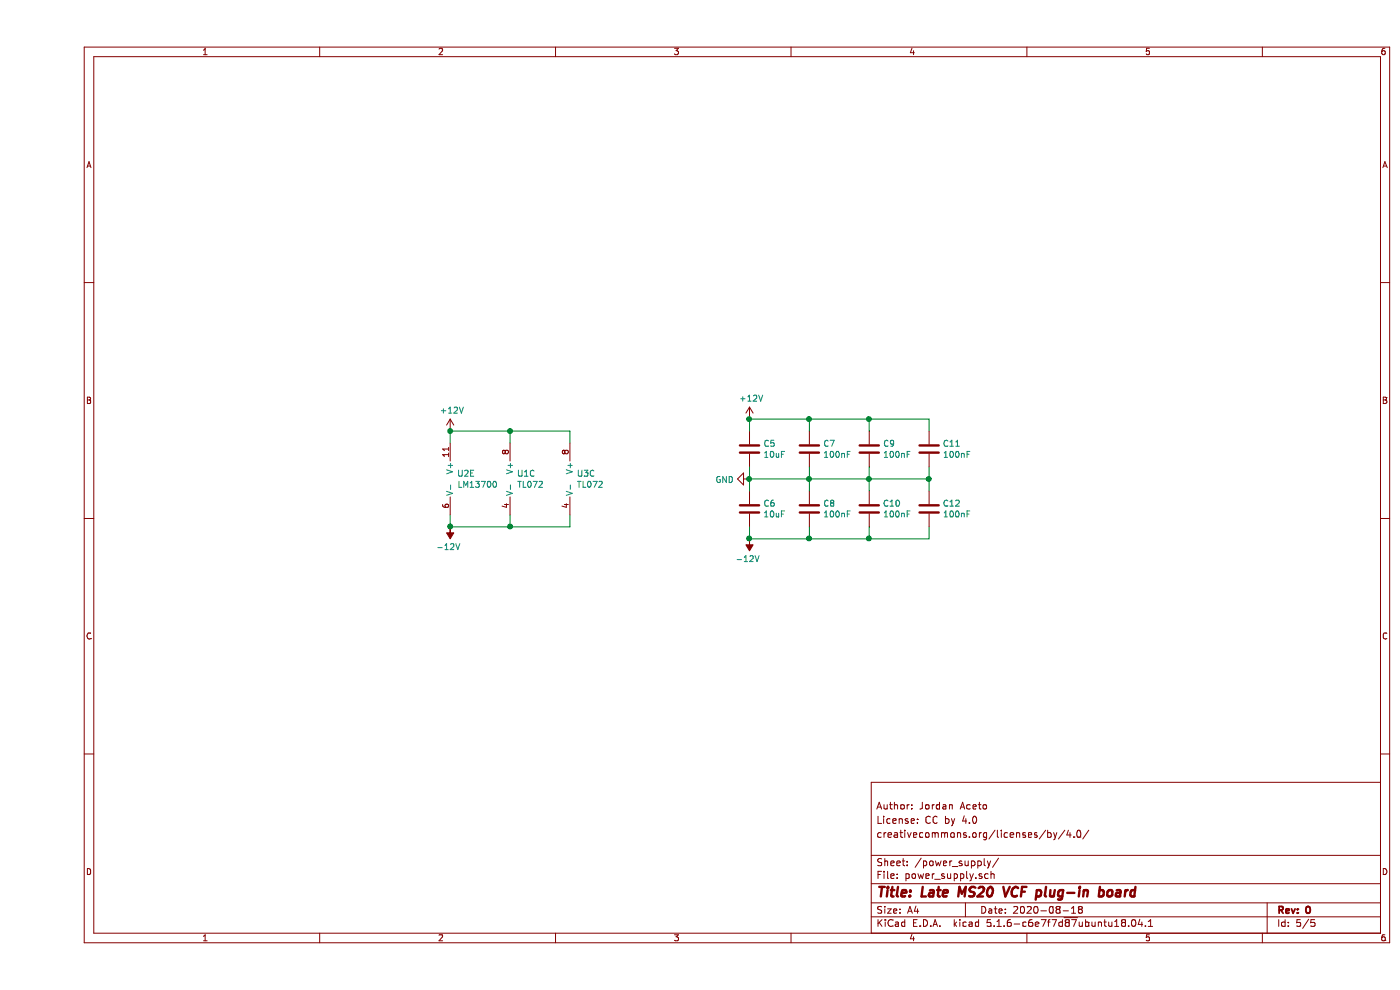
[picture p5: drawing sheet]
EESchema Schematic File Version 4
EELAYER 30 0
EELAYER END
$Descr A4 11693 8268
encoding utf-8
Sheet 5 5
Title "Late MS20 VCF plug-in board"
Date "2020-08-18"
Rev "0"
Comp ""
Comment1 "creativecommons.org/licenses/by/4.0/"
Comment2 "License: CC by 4.0"
Comment3 "Author: Jordan Aceto"
Comment4 ""
$EndDescr
$Comp
L Amplifier_Operational:LM13700 U2
U 5 1
P 3550 4000
F 0 "U2" H 3508 4046 50  0000 L CNN
F 1 "LM13700" H 3508 3955 50  0000 L CNN
F 2 "Package_SO:SOIC-16_3.9x9.9mm_P1.27mm" H 3250 4025 50  0001 C CNN
F 3 "http://www.ti.com/lit/ds/symlink/lm13700.pdf" H 3250 4025 50  0001 C CNN
	5    3550 4000
	1    0    0    -1  
$EndComp
$Comp
L Amplifier_Operational:TL072 U3
U 3 1
P 4550 4000
F 0 "U3" H 4508 4046 50  0000 L CNN
F 1 "TL072" H 4508 3955 50  0000 L CNN
F 2 "Package_SO:SOIC-8_3.9x4.9mm_P1.27mm" H 4550 4000 50  0001 C CNN
F 3 "http://www.ti.com/lit/ds/symlink/tl071.pdf" H 4550 4000 50  0001 C CNN
	3    4550 4000
	1    0    0    -1  
$EndComp
$Comp
L Amplifier_Operational:TL072 U1
U 3 1
P 4050 4000
F 0 "U1" H 4008 4046 50  0000 L CNN
F 1 "TL072" H 4008 3955 50  0000 L CNN
F 2 "Package_SO:SOIC-8_3.9x4.9mm_P1.27mm" H 4050 4000 50  0001 C CNN
F 3 "http://www.ti.com/lit/ds/symlink/tl071.pdf" H 4050 4000 50  0001 C CNN
	3    4050 4000
	1    0    0    -1  
$EndComp
Wire Wire Line
	3450 3600 3450 3700
Wire Wire Line
	3950 3700 3950 3600
Connection ~ 3950 3600
Wire Wire Line
	3950 3600 3450 3600
Wire Wire Line
	4450 3700 4450 3600
Wire Wire Line
	4450 3600 3950 3600
Wire Wire Line
	3450 4400 3450 4300
Wire Wire Line
	3950 4300 3950 4400
Connection ~ 3950 4400
Wire Wire Line
	3950 4400 3450 4400
Wire Wire Line
	4450 4300 4450 4400
Wire Wire Line
	4450 4400 3950 4400
$Comp
L power:+12V #PWR025
U 1 1
P 3450 3600
F 0 "#PWR025" H 3450 3450 50  0001 C CNN
F 1 "+12V" H 3465 3773 50  0000 C CNN
F 2 "" H 3450 3600 50  0001 C CNN
F 3 "" H 3450 3600 50  0001 C CNN
	1    3450 3600
	1    0    0    -1  
$EndComp
Connection ~ 3450 3600
$Comp
L power:-12V #PWR026
U 1 1
P 3450 4400
F 0 "#PWR026" H 3450 4500 50  0001 C CNN
F 1 "-12V" H 3465 4573 50  0000 C CNN
F 2 "" H 3450 4400 50  0001 C CNN
F 3 "" H 3450 4400 50  0001 C CNN
	1    3450 4400
	-1   0    0    1   
$EndComp
Connection ~ 3450 4400
$Comp
L Device:C C7
U 1 1
P 6450 3750
F 0 "C7" H 6565 3796 50  0000 L CNN
F 1 "100nF" H 6565 3705 50  0000 L CNN
F 2 "Capacitor_SMD:C_0805_2012Metric_Pad1.15x1.40mm_HandSolder" H 6488 3600 50  0001 C CNN
F 3 "~" H 6450 3750 50  0001 C CNN
	1    6450 3750
	1    0    0    -1  
$EndComp
$Comp
L Device:C C5
U 1 1
P 5950 3750
F 0 "C5" H 6065 3796 50  0000 L CNN
F 1 "10uF" H 6065 3705 50  0000 L CNN
F 2 "Capacitor_SMD:C_0805_2012Metric_Pad1.15x1.40mm_HandSolder" H 5988 3600 50  0001 C CNN
F 3 "~" H 5950 3750 50  0001 C CNN
	1    5950 3750
	1    0    0    -1  
$EndComp
$Comp
L Device:C C6
U 1 1
P 5950 4250
F 0 "C6" H 6065 4296 50  0000 L CNN
F 1 "10uF" H 6065 4205 50  0000 L CNN
F 2 "Capacitor_SMD:C_0805_2012Metric_Pad1.15x1.40mm_HandSolder" H 5988 4100 50  0001 C CNN
F 3 "~" H 5950 4250 50  0001 C CNN
	1    5950 4250
	1    0    0    -1  
$EndComp
$Comp
L Device:C C8
U 1 1
P 6450 4250
F 0 "C8" H 6565 4296 50  0000 L CNN
F 1 "100nF" H 6565 4205 50  0000 L CNN
F 2 "Capacitor_SMD:C_0805_2012Metric_Pad1.15x1.40mm_HandSolder" H 6488 4100 50  0001 C CNN
F 3 "~" H 6450 4250 50  0001 C CNN
	1    6450 4250
	1    0    0    -1  
$EndComp
$Comp
L Device:C C9
U 1 1
P 6950 3750
F 0 "C9" H 7065 3796 50  0000 L CNN
F 1 "100nF" H 7065 3705 50  0000 L CNN
F 2 "Capacitor_SMD:C_0805_2012Metric_Pad1.15x1.40mm_HandSolder" H 6988 3600 50  0001 C CNN
F 3 "~" H 6950 3750 50  0001 C CNN
	1    6950 3750
	1    0    0    -1  
$EndComp
$Comp
L Device:C C10
U 1 1
P 6950 4250
F 0 "C10" H 7065 4296 50  0000 L CNN
F 1 "100nF" H 7065 4205 50  0000 L CNN
F 2 "Capacitor_SMD:C_0805_2012Metric_Pad1.15x1.40mm_HandSolder" H 6988 4100 50  0001 C CNN
F 3 "~" H 6950 4250 50  0001 C CNN
	1    6950 4250
	1    0    0    -1  
$EndComp
$Comp
L Device:C C11
U 1 1
P 7450 3750
F 0 "C11" H 7565 3796 50  0000 L CNN
F 1 "100nF" H 7565 3705 50  0000 L CNN
F 2 "Capacitor_SMD:C_0805_2012Metric_Pad1.15x1.40mm_HandSolder" H 7488 3600 50  0001 C CNN
F 3 "~" H 7450 3750 50  0001 C CNN
	1    7450 3750
	1    0    0    -1  
$EndComp
$Comp
L Device:C C12
U 1 1
P 7450 4250
F 0 "C12" H 7565 4296 50  0000 L CNN
F 1 "100nF" H 7565 4205 50  0000 L CNN
F 2 "Capacitor_SMD:C_0805_2012Metric_Pad1.15x1.40mm_HandSolder" H 7488 4100 50  0001 C CNN
F 3 "~" H 7450 4250 50  0001 C CNN
	1    7450 4250
	1    0    0    -1  
$EndComp
Wire Wire Line
	5950 3500 5950 3600
Wire Wire Line
	6450 3600 6450 3500
Connection ~ 6450 3500
Wire Wire Line
	6450 3500 5950 3500
Wire Wire Line
	6950 3600 6950 3500
Connection ~ 6950 3500
Wire Wire Line
	6950 3500 6450 3500
Wire Wire Line
	7450 3600 7450 3500
Wire Wire Line
	7450 3500 6950 3500
Wire Wire Line
	5950 4000 5950 4100
Wire Wire Line
	5950 3900 5950 4000
Connection ~ 5950 4000
Wire Wire Line
	6450 3900 6450 4000
Connection ~ 6450 4000
Wire Wire Line
	6450 4000 5950 4000
Wire Wire Line
	6450 4000 6450 4100
Wire Wire Line
	6950 3900 6950 4000
Connection ~ 6950 4000
Wire Wire Line
	6950 4000 6450 4000
Wire Wire Line
	6950 4000 6950 4100
Wire Wire Line
	7450 3900 7450 4000
Connection ~ 7450 4000
Wire Wire Line
	7450 4000 6950 4000
Wire Wire Line
	7450 4000 7450 4100
Wire Wire Line
	5950 4500 5950 4400
Wire Wire Line
	6450 4400 6450 4500
Connection ~ 6450 4500
Wire Wire Line
	6450 4500 5950 4500
Wire Wire Line
	6950 4400 6950 4500
Connection ~ 6950 4500
Wire Wire Line
	6950 4500 6450 4500
Wire Wire Line
	7450 4400 7450 4500
Wire Wire Line
	7450 4500 6950 4500
$Comp
L power:-12V #PWR029
U 1 1
P 5950 4500
F 0 "#PWR029" H 5950 4600 50  0001 C CNN
F 1 "-12V" H 5965 4673 50  0000 C CNN
F 2 "" H 5950 4500 50  0001 C CNN
F 3 "" H 5950 4500 50  0001 C CNN
	1    5950 4500
	-1   0    0    1   
$EndComp
Connection ~ 5950 4500
$Comp
L power:+12V #PWR027
U 1 1
P 5950 3500
F 0 "#PWR027" H 5950 3350 50  0001 C CNN
F 1 "+12V" H 5965 3673 50  0000 C CNN
F 2 "" H 5950 3500 50  0001 C CNN
F 3 "" H 5950 3500 50  0001 C CNN
	1    5950 3500
	1    0    0    -1  
$EndComp
Connection ~ 5950 3500
$Comp
L power:GND #PWR028
U 1 1
P 5950 4000
F 0 "#PWR028" H 5950 3750 50  0001 C CNN
F 1 "GND" V 5955 3872 50  0000 R CNN
F 2 "" H 5950 4000 50  0001 C CNN
F 3 "" H 5950 4000 50  0001 C CNN
	1    5950 4000
	0    1    1    0   
$EndComp
$EndSCHEMATC
